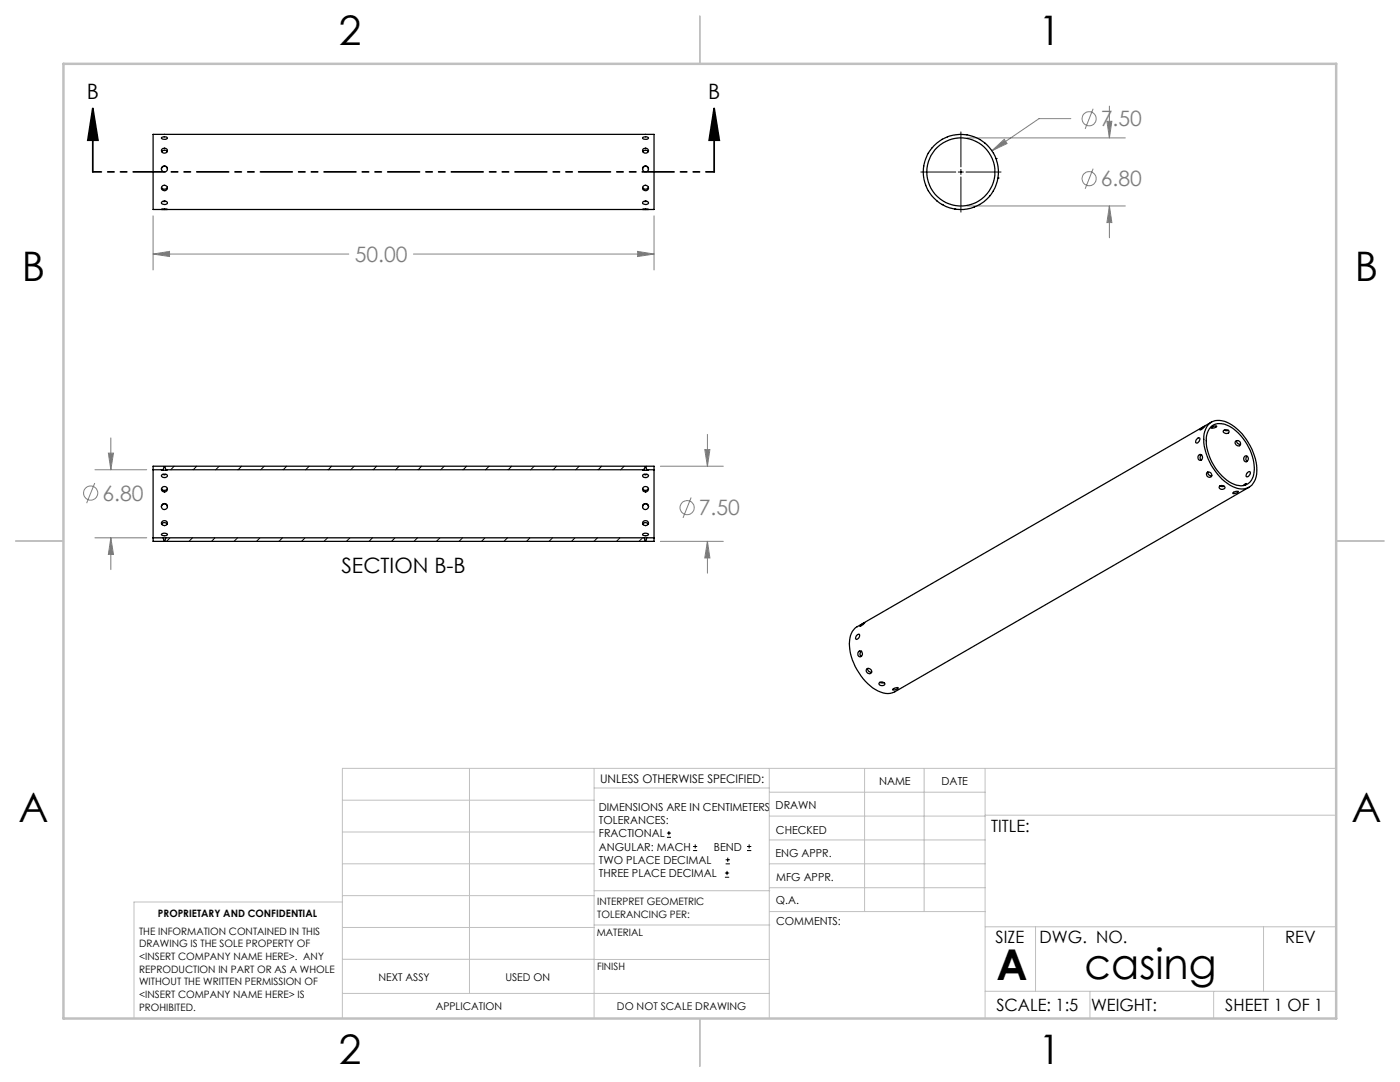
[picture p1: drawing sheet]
<svg xmlns="http://www.w3.org/2000/svg" width="279mm" height="216mm" viewBox="0 0 279 216" stroke-linecap="round" stroke-linejoin="round" font-family="sans-serif">
<g fill="none" stroke="#808080" stroke-width=".2">
<path d="M193 27.5h31.6M197.9 30.1l2.5-2.3 .6 .8zM213.7 23.7h-6.3l-9.5 6.4M218.2 21.7l-1.6 4M218.2 33.7l-1.6 4M220.9 24.2h1l-.5 3.3zM221.4 21.2v6.3M30.6 50.7l3.2-.5v1zM30.6 43.1v10.8M30.6 50.7h39M82.5 50.7h48M127.2 50.2l3.3 .5-3.3 .5z"/>
<path d="M130.5 43.1v10.8M193 41.1h31.6M221.4 41.1l.5 3.3h-1zM221.4 41.1v6.3M18.9 96.4l-1.6 4M18.9 93.7h10.4M21.6 90.4h1l-.5 3.3zM22.1 87.4v6.3M131.8 93h12.6M137.9 99.3l-1.6 4M140.7 89.7h1l-.5 3.3zM141.2 86.7v6.3"/>
<path d="M18.9 107.3h10.4M22.1 107.3l.5 3.3h-1zM22.1 107.3v6.4M131.8 108h12.6M141.2 108l.5 3.3h-1zM141.2 108v6.4"/>
<circle cx="217.3" cy="23.7" r="1.41"/>
<circle cx="217.3" cy="35.7" r="1.41"/>
<circle cx="18.1" cy="98.4" r="1.42"/>
<circle cx="137.1" cy="101.3" r="1.41"/>
</g>
<g fill="none" stroke="#000" stroke-width=".2">
<path d="M183.8 34.3h6.9M191.2 34.3h1.1M191.8 26.3v7M191.8 33.8v1M191.8 35.3v7M192.8 34.3h7M133.1 167.1h.8M133.1 166.2h.8M133.5 165.8v.9M138.3 169.7h.8M138.3 168.9h.8M138.7 168.5v.8"/>
<path d="M144.7 175h.8M144.7 174.2h.8M144.8 172.4h.9M144.8 171.6h.9M145.1 173.8v.8M145.2 171.1v.9M149.1 169.7h.8M149.1 168.9h.8M149.5 168.5v.8"/>
</g>
<path d="M18.5 21.6l1 6.4h-2zM18.5 21.6v12.7M142.5 21.6l1 6.4h-2zM142.5 21.6v12.7" fill="none" stroke="#000" stroke-width=".35"/>
<g fill="none" stroke="#c0c0c0" stroke-width=".2">
<path d="M68.3 159.7h50.3M93.7 153.3v44.9M118.6 153.3v49.9M118.6 157.2h34.9M153.5 153.3v49.9M153.5 158.1h43.1M172.5 153.3v28.6M184.4 153.3v28.6M196.6 153.3v49.9M266.7 153.3h-198.4v49.9M68.3 178.7h50.3M68.3 172.4h50.3"/>
<path d="M68.3 166h50.3M68.3 180h-41.6v23.2M118.6 177.7h35M153.5 167.6h43.1M153.5 162.8h43.1M153.5 172.4h43.1M153.5 177.1h43.1M196.6 162.7h70.1M68.3 198.2h85.2M68.3 191.4l85.2 .1M68.3 185.1h50.3M118.6 184.6h35"/>
<path d="M153.6 181.9h43M196.6 197.8h70.1M196.6 184.9h70.1M206.7 184.9v12.9M217.5 197.8v5.4M242.2 197.8v5.4M252.2 184.9v12.9"/>
<circle cx="128.8" cy="33.7" r=".59"/>
</g>
<path d="M142.6 34.3h-124" fill="none" stroke="#000" stroke-width=".35" stroke-dasharray="6.3 1.3 1.3 1.3 1.3 1.3" stroke-dashoffset="4.7"/>
<path d="M139.7 3.2v9.5M3.1 107.9h9.6M266.7 107.9h9.5M139.7 203.2v9.6" fill="none" stroke="#c0c0c0" stroke-width=".25"/>
<path d="M12.7 12.7h254v190.5h-254z" fill="none" stroke="#c0c0c0" stroke-width=".5"/>
<path d="M142.5 21.6l1 6.4h-2zM18.5 21.6l1 6.4h-2z" fill="#000"/>
<path d="M30.6 50.7l3.2-.5v1zM127.2 50.2l3.3 .5-3.3 .5zM197.9 30.1l3.1-1.5-.6-.8zM220.9 24.2h1l-.5 3.3zM221.4 41.1l.5 3.3h-1zM21.6 90.4h1l-.5 3.3zM22.1 107.3l.5 3.3h-1zM140.7 89.7h1l-.5 3.3zM141.2 108l.5 3.3h-1z" fill="#808080"/>
<g fill="none" stroke="#000" stroke-width=".25">
<path d="M30.6 26.8h99.9v15h-99.9zM32.2 33.8a.6 .6 0 0 1 .6-.6 .6 .6 0 0 1 .6 .6M32.2 27.4a.98 .98 0 0 1 1.2 .2 .7 .7 0 0 1-1.2-.2zM32.3 30.3a.67 .67 0 0 1 1.1 0M32.3 29.7a.55 .55 0 0 1 .9 0 .55 .55 0 0 1-.1 .8 .55 .55 0 0 1-.7-.1 .55 .55 0 0 1-.1-.7zM33.4 37.4a.64 .64 0 0 1-.6 .3 .64 .64 0 0 1-.6-.3M128.2 33.8a.58 .58 0 0 1 .6-.6 .58 .58 0 0 1 .6 .6M128.3 30.3a.67 .67 0 0 1 1.1 0M128.3 27.4a.94 .94 0 0 1 1.1 .2 .69 .69 0 0 1-1.1-.2zM128.3 29.7a.55 .55 0 0 1 .9 0 .55 .55 0 0 1-.1 .8 .55 .55 0 0 1-.7-.1 .55 .55 0 0 1-.1-.7zM129.4 37.4a.64 .64 0 0 1-.6 .4 .64 .64 0 0 1-.6-.4M184.3 33.1h.1"/>
<path d="M184.7 37h.1M185.2 30.6h.1M185.2 38.1h.1M185.9 29.6h.1M188 27.8h.1M189.1 27.3h.1M193 26.9h.1M195.5 27.8h.1M196.5 28.5h.1M197.6 39.1h.1M198.3 38.1h.1M198.3 30.6h.1"/>
<path d="M198.8 31.6h.1M199.2 35.5h.1M32.2 41.8h1.2zM32.3 40.3a.68 .68 0 0 1 1.1 .2 .75 .75 0 0 1-1.2 0zM32.5 40.2h.6M128.2 41.8h1.2zM128.3 40.3a.72 .72 0 0 1 1.1 .2 .75 .75 0 0 1-1.2 0zM128.5 40.2h.6M187 40.1h.1M188 40.8h.1M190.6 41.7h.1M194.4 41.3h.1"/>
<path d="M195.5 40.8v.1M30.6 93.7v13.6M30.6 93.7h2M30.6 93.7v-.7h99.9v.7M32.2 94.8a.72 .72 0 0 1 1.2 .2 .64 .64 0 0 1-.6 .3 .64 .64 0 0 1-.6-.5zM32.2 97.5a.62 .62 0 0 0 .6 .4 .62 .62 0 0 0 .6-.4M32.5 94.7h.6M32.6 93.7h-.4l1.2 .1-.3-.1M32.6 93.7l.2-.6 .3 .6M33.1 93.7h95.5M128.2 97.5a.62 .62 0 0 0 .6 .4 .62 .62 0 0 0 .6-.4M128.3 94.7a.68 .68 0 0 1 1.1 .3 .61 .61 0 0 1-.6 .3 .61 .61 0 0 1-.5-.5z"/>
<path d="M128.5 94.7h.6M128.6 93.7h-.4l.5 .1 .7-.1h-.4M128.6 93.7l.2-.6 .2 .6M129 93.7h1.5M130.5 93.7v13.6M238.9 87.6l.3-.3a.54 .54 0 0 1 .3 .6 .54 .54 0 0 1-.4 .4l-.3 .1-.2-.1zM239.4 90.7a.54 .54 0 0 1 .6 .6 .54 .54 0 0 1-.7 .5l-.2-.3v-.4zM239.5 85.7l.9-.6-.1 .1a.9 .9 0 0 1-.8 .5zM239.8 90.7l-.3 .6 .2 .5M241.1 94.2l.2 .6 .5 .1M241.4 84.5a3.7 3.7 0 0 1 4.5 .3 11.6 11.6 0 0 1 4.9 9.9 3.1 3.1 0 0 1-4.9 2.3 11.2 11.2 0 0 1-5.6-10.5l.5-1.3zM241.6 85.3a3.3 3.3 0 0 1 4.2 0 10.4 10.4 0 0 1 4.4 9.2 2.64 2.64 0 0 1-3.9 2.1 10.1 10.1 0 0 1-5.5-9.7l.3-.9z"/>
<path d="M241.8 84.2l-70.7 40.9a3.9 3.9 0 0 0-1.6 4 11.9 11.9 0 0 0 5.7 8.8 3.5 3.5 0 0 0 3.4 .1l70.7-40.8M241.8 85.3a.82 .82 0 0 1 1-.2l-.2 .1a.73 .73 0 0 1-.9 .1zM243.5 97a.62 .62 0 0 1 .9 .4 .56 .56 0 0 1-.6 .3 .56 .56 0 0 1-.4-.7zM243.5 97h.8M244.2 85.9a.61 .61 0 0 1 .7-.2 .61 .61 0 0 1 .4 .6 .68 .68 0 0 1-1.2-.3zM244.3 85.8l.9 .1M246 98.4l.2-.2a.71 .71 0 0 1 .9-.1 1.1 1.1 0 0 1-1.1 .3zM246.6 88a.57 .57 0 0 1 .9 .1 .57 .57 0 0 1-.4 .9l-.3-.2-.3-.3zM246.8 87.9v.3l.3 .3 .5 .2M248.4 91.1a.56 .56 0 0 1 .8 .3 .56 .56 0 0 1-.5 .7 .61 .61 0 0 1-.5-.4 .61 .61 0 0 1 .2-.6zM248.5 96.8l.2-.3-.6 .4M248.9 91.1l-.3 .5 .2 .5"/>
<path d="M249 94.3l.3-.2a.6 .6 0 0 1 .2 .7 .6 .6 0 0 1-.6 .3l-.2-.1zM30.6 107.3h2M30.6 107.3v.7h99.9v-.7M32.2 101.1a.6 .6 0 0 1 .6-.6 .6 .6 0 0 1 .6 .6M32.2 106.6a.81 .81 0 0 1 1.2 .1 1.02 1.02 0 0 1-1.2 0zM32.3 104.6a.63 .63 0 0 1 1.1 0M32.3 104.1a.54 .54 0 0 1 .9-.1 .54 .54 0 0 1-.2 .8 .52 .52 0 0 1-.6-.1 .52 .52 0 0 1-.1-.6zM32.6 107.3h.5M32.6 107.3l.2 .7 .3-.7M33.1 107.3h95.5M128.2 101.1a.58 .58 0 0 1 .6-.6 .58 .58 0 0 1 .6 .6M128.3 104.6a.62 .62 0 0 1 1.1 0"/>
<path d="M128.3 104.1a.54 .54 0 0 1 .9-.1 .54 .54 0 0 1-.2 .8 .52 .52 0 0 1-.6-.1 .52 .52 0 0 1-.1-.6zM128.3 106.5a.74 .74 0 0 1 1.1 .2 .97 .97 0 0 1-1.2 0zM128.6 107.3h.4M128.6 107.3l.2 .7 .2-.7M129 107.3h1.5M171 126.8l.3-.3a.56 .56 0 0 1 .1 .8 .56 .56 0 0 1-.7 .2zM171.4 130a.56 .56 0 0 1 .8 .3 .56 .56 0 0 1-.5 .8 .59 .59 0 0 1-.5-.4 .59 .59 0 0 1 .2-.7zM171.7 124.8l.9-.6-.8 .8h-.2zM171.9 129.9l-.3 .6 .3 .5M173.1 133.4a.56 .56 0 0 1 .8 .3 .56 .56 0 0 1-.4 .7 .59 .59 0 0 1-.6-.3 .59 .59 0 0 1 .2-.7zM173.2 133.4v.3l.2 .3 .6 .1M175.5 136.2a.66 .66 0 0 1 1.1 .4 .66 .66 0 0 1-1.2-.3z"/>
<path d="M175.6 136.1l.4 .2 .4-.1M178.2 137.5l.1-.1a.6 .6 0 0 1 .9-.1 1.14 1.14 0 0 1-1.1 .3z"/>
<circle cx="32.8" cy="33.7" r=".6"/>
<circle cx="32.8" cy="37.5" r=".57"/>
<circle cx="128.8" cy="33.7" r=".6"/>
<circle cx="128.8" cy="37.5" r=".57"/>
<circle cx="191.8" cy="34.3" r="7.5"/>
<circle cx="191.8" cy="34.3" r="6.8"/>
<circle cx="32.8" cy="97.6" r=".58"/>
<circle cx="128.8" cy="97.6" r=".58"/>
<circle cx="241.3" cy="94.7" r=".54"/>
<circle cx="32.8" cy="101.1" r=".6"/>
<circle cx="128.8" cy="101.1" r=".6"/>
</g>
<g fill="none" stroke="#000" stroke-width=".2">
<path d="M34.7 93l-.6 .7M39.3 93l-.7 .7M43.7 93l-.7 .7M48.2 93l-.7 .7M52.7 93l-.7 .7M57.2 93l-.7 .7M61.7 93l-.7 .7M66.2 93l-.7 .7M70.7 93l-.7 .7M75.2 93l-.7 .7M79.7 93l-.7 .7M84.1 93l-.6 .7"/>
<path d="M88.7 93l-.8 .7M93.1 93l-.7 .7M97.6 93l-.7 .7M102.1 93l-.7 .7M106.6 93l-.7 .7M111.1 93l-.7 .7M115.6 93l-.7 .7M120.1 93l-.7 .7M124.6 93l-.7 .7M128.7 93.5l-.4 .2M129 93l-.1 .2M33.9 107.3l-.7 .7"/>
<path d="M38.4 107.3l-.7 .7M42.9 107.3l-.7 .7M47.4 107.3l-.7 .7M51.9 107.3l-.7 .7M56.4 107.3l-.7 .7M60.9 107.3l-.7 .7M65.4 107.3l-.7 .7M69.8 107.3l-.7 .7M74.3 107.3l-.6 .7M78.8 107.3l-.7 .7M83.3 107.3l-.7 .7M87.8 107.3l-.7 .7"/>
<path d="M92.3 107.3l-.7 .7M96.8 107.3l-.7 .7M101.3 107.3l-.7 .7M105.8 107.3l-.7 .7M110.3 107.3l-.7 .7M114.8 107.3l-.7 .7M119.2 107.3l-.7 .7M123.7 107.3l-.7 .7M128.2 107.3l-.7 .7"/>
</g>
<g font-size="8.5">
<text x="198.9" y="195.5">A</text>
<text x="216.4" y="195.4">casing</text>
</g>
<g font-size="8.1">
<text x="67.6" y="8.9">2</text>
<text x="207.3" y="8.9">1</text>
<text x="4.4" y="56.1">B</text>
<text x="270.4" y="56.1">B</text>
<text x="3.7" y="164.1">A</text>
<text x="269.7" y="164.1">A</text>
<text x="67.6" y="212.4">2</text>
<text x="207.3" y="212.4">1</text>
</g>
<g font-size="4.2">
<text x="17.4" y="19.7">B</text>
<text x="141.4" y="19.7">B</text>
<text x="68.1" y="114.4">SECTION B-B</text>
</g>
<g font-size="4.2" fill="#808080">
<text x="219.7" y="25.2">7.50</text>
<text x="219.7" y="37.2">6.80</text>
<text x="70.8" y="52.3">50.00</text>
<text x="20.4" y="99.9">6.80</text>
<text x="139.5" y="102.8">7.50</text>
</g>
<g font-size="3.4">
<text x="197.8" y="166">TITLE:</text>
<text x="198.7" y="188.1">SIZE</text>
<text x="207.5" y="188.1">DWG. NO.</text>
<text x="256.5" y="188.2">REV</text>
<text x="198.8" y="201.7">SCALE: 1:5</text>
<text x="217.7" y="201.8">WEIGHT:</text>
<text x="244.5" y="201.7">SHEET 1 OF 1</text>
</g>
<text font-size="2.4" x="119.8" y="156.2">UNLESS OTHERWISE SPECIFIED:</text>
<g font-size="2.2">
<text x="119.5" y="161.8">DIMENSIONS ARE IN CENTIMETERS</text>
<text x="154.8" y="161.4">DRAWN</text>
<text x="175.4" y="156.6">NAME</text>
<text x="187.9" y="156.7">DATE</text>
<text x="119.5" y="164.4">TOLERANCES:</text>
<text x="119.5" y="167.1">FRACTIONAL</text>
<text x="154.9" y="166.3">CHECKED</text>
<text x="119.5" y="169.7">ANGULAR: MACH</text>
<text x="119.5" y="172.4">TWO PLACE DECIMAL</text>
<text x="142.5" y="169.7">BEND</text>
<text x="154.8" y="171">ENG APPR.</text>
<text x="119.5" y="175">THREE PLACE DECIMAL</text>
<text x="154.9" y="175.7">MFG APPR.</text>
<text x="154.9" y="180.4">Q.A.</text>
<text x="154.9" y="184.6">COMMENTS:</text>
</g>
<g font-size="2.1">
<text x="75.5" y="195.7">NEXT ASSY</text>
<text x="100.9" y="195.7">USED ON</text>
<text x="86.9" y="201.5">APPLICATION</text>
<text x="123.1" y="201.6">DO NOT SCALE DRAWING</text>
</g>
<g font-size="2">
<text x="31.5" y="182.9">PROPRIETARY AND CONFIDENTIAL</text>
<text x="119.2" y="180.6">INTERPRET GEOMETRIC</text>
<text x="119.2" y="183.1">TOLERANCING PER:</text>
<text x="27.8" y="186.5">THE INFORMATION CONTAINED IN THIS</text>
<text x="27.8" y="189">DRAWING IS THE SOLE PROPERTY OF</text>
<text x="27.8" y="191.6">&lt;INSERT COMPANY NAME HERE&gt;. ANY</text>
<text x="119.1" y="186.7">MATERIAL</text>
<text x="27.8" y="194.1">REPRODUCTION IN PART OR AS A WHOLE</text>
<text x="27.8" y="196.6">WITHOUT THE WRITTEN PERMISSION OF</text>
<text x="119.1" y="193.5">FINISH</text>
<text x="27.8" y="199.1">&lt;INSERT COMPANY NAME HERE&gt; IS</text>
<text x="27.8" y="201.7">PROHIBITED.</text>
</g>
</svg>
